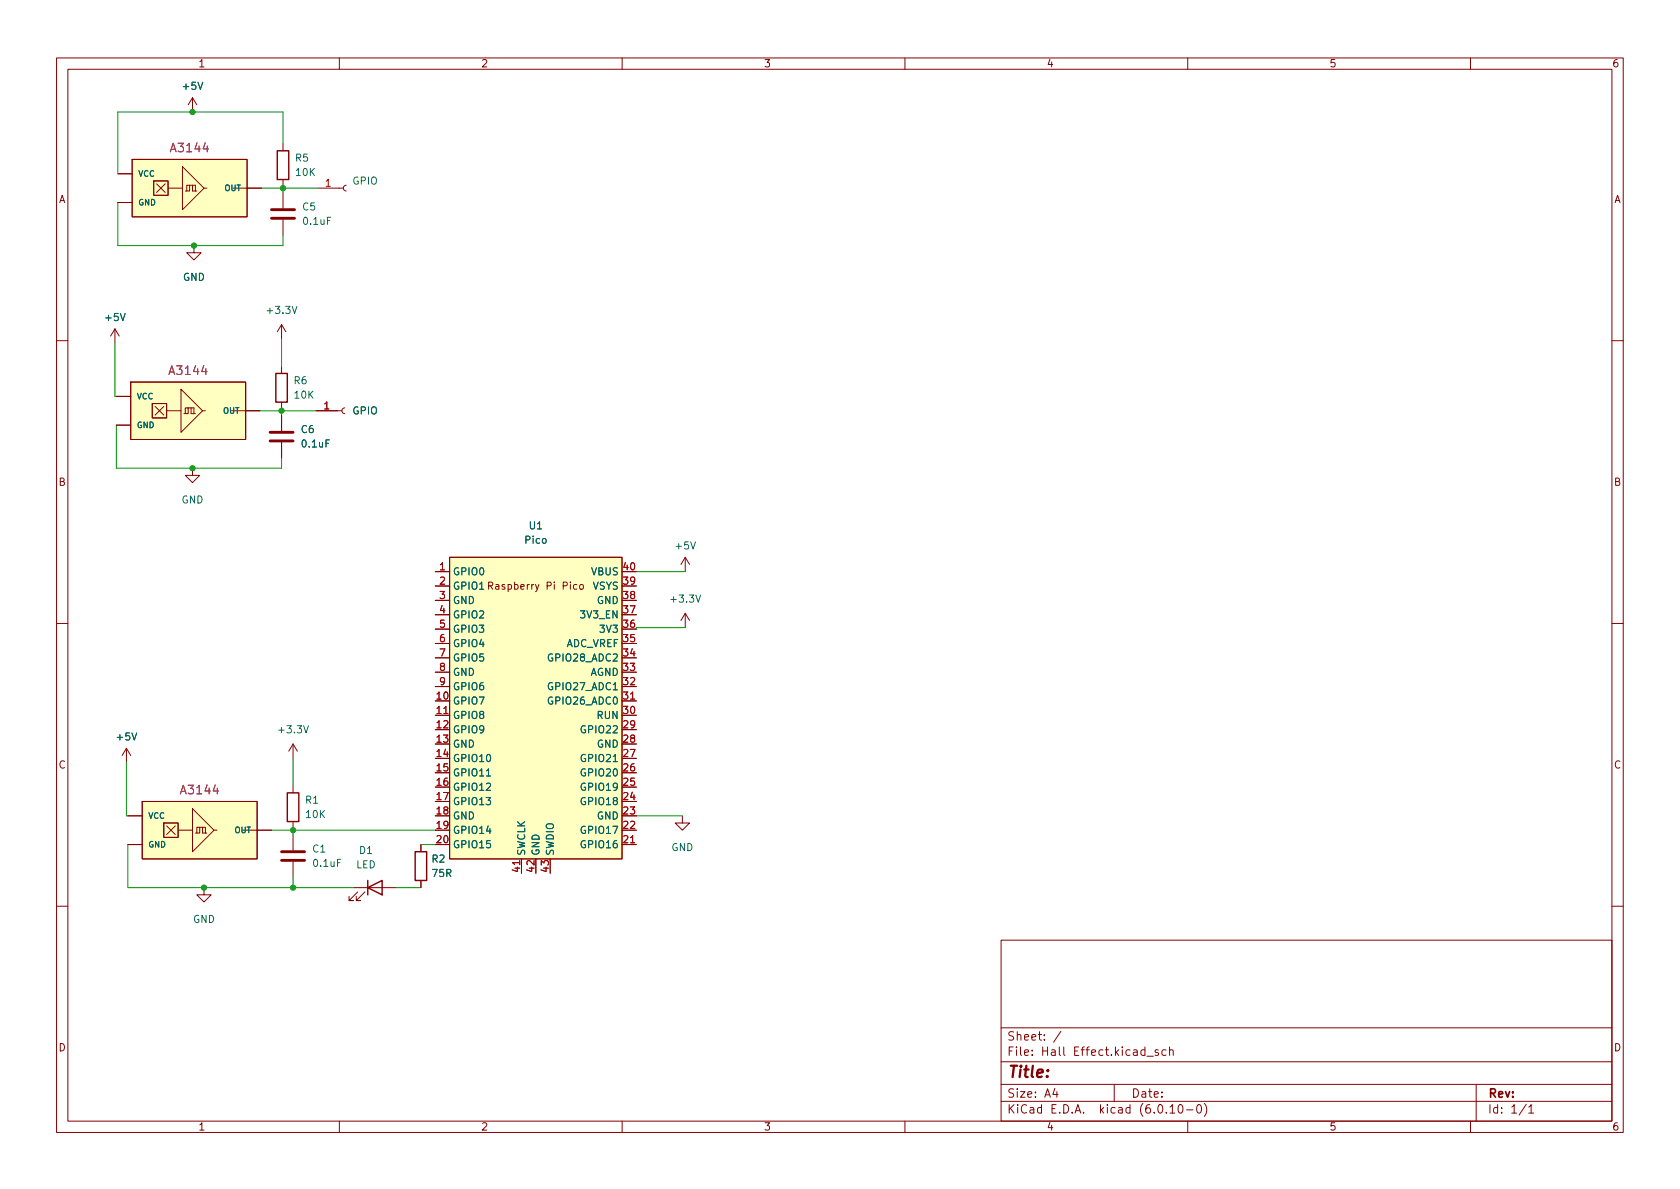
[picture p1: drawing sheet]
<svg xmlns="http://www.w3.org/2000/svg" width="297mm" height="210mm" viewBox="0 0 297 210" stroke-linecap="round" stroke-linejoin="round" font-family="sans-serif">
<g fill="none" stroke="#840000" stroke-width=".18">
<path d="M10 10.2h277v190.1h-277zM12 12.2h273v186.1h-273zM34 17.3l-.7 1.2M34 17.3v2.5M34 17.3l.8 1.2M60 10.2v2M110 10.2v2M160 10.2v2M210 10.2v2M260 10.2v2M20.8 35.8h2.6M20.8 30.7h2.6"/>
<path d="M23.4 28.2h20.3v10.1h-20.3zM27.2 32h2.5v2.5h-2.5zM27.7 32.5l1.5 1.5M29.2 32.5l-1.5 1.5M29.7 33.3h2.6M32.3 29.5l3.8 3.8-3.8 3.8zM32.8 33.8h.2M33 32.8h.5v1h-.5zM33.5 32.8h1v1M34 32.8v1h.8M36.1 33.3h.5M41.1 33.3h5.1"/>
<path d="M50 25.4v1.3M50 31.7v1.3M50 34v2.8M50 38.9v2.8M56.1 33.3h4.6M61.2 32.8l-.3 .1-.2 .4 .2 .3 .3 .2M20.3 58.2l-.7 1.2M20.3 58.2v2.5M20.3 58.2l.8 1.2M34.3 43.4v1.3h1.3l-1.3 1.3-1.3-1.3h1.3M49.8 57.4l-.8 1.3M49.8 57.4v2.5"/>
<path d="M49.8 57.4l.7 1.3M10 60.2h2M20.6 75.2h2.5M20.6 70.1h2.5M23.1 67.6h20.3v10.1h-20.3zM26.9 71.4h2.6v2.5h-2.6zM27.4 71.9l1.6 1.5M29 71.9l-1.6 1.5M29.5 72.6h2.5M32 68.8l3.8 3.8-3.8 3.8zM32.5 73.1h.3M32.8 72.1h.5v1h-.5z"/>
<path d="M33.3 72.1h1v1M33.8 72.1v1h.7M35.8 72.6h.5M40.9 72.6h5.1M49.8 64.8v1.2M49.8 71.1v1.3M49.8 73.4v2.8M49.8 78.2v2.8M55.9 72.6h4.6M61 72.1l-.4 .2-.1 .3 .1 .4 .4 .1M285 60.2h2M34 82.8v1.3h1.3l-1.3 1.2-1.2-1.2h1.2"/>
<path d="M79.5 98.5h30.5v53.4h-30.5zM121.2 98.5l-.8 1.3M121.2 98.5v2.6M121.2 98.5l.7 1.3M10 110.2h2M77 101.1h2.5M77 103.6h2.5M77 106.2h2.5M77 108.7h2.5M77 111.2h2.5M77 113.8h2.5M77 116.3h2.5"/>
<path d="M77 118.9h2.5M86.4 103.6l.6-.1 .1-.1v-.3l-.7-.2v1.3M86.7 103.6l.4 .6M102 103.4h-.4l-.2 .2 .1 .5h.5M102.6 103.4h.3l.2 .2v.4l-.2 .2-.3-.1-.1-.1zM121.2 108.5v2.5M121.2 108.5l-.8 1.2M121.2 108.5l.7 1.2M285 110.2h2M22.4 132.3l-.8 1.3M22.4 132.3v2.6M22.4 132.3l.7 1.3"/>
<path d="M51.8 131.6v2.5M51.8 138.9v1.3M51.8 131.6l-.7 1.2M51.8 131.6l.8 1.2M77 126.5h2.5M77 121.4h2.5M110 123.9h2.5M22.6 149.3h2.5M22.6 144.3h2.5M25.1 141.7h20.4v10.2h-20.4zM29 145.5h2.5v2.6h-2.5zM29.5 146l1.5 1.6"/>
<path d="M31 146l-1.5 1.6M31.5 146.8h2.5M34 143l3.8 3.8-3.8 3.8zM34.5 147.3h.3M34.8 146.3h.5v1h-.5zM35.3 146.3h1v1M35.8 146.3v1h.8M36.1 157v1.2h1.2l-1.2 1.3-1.3-1.3h1.3M37.8 146.8h.6M42.9 146.8h5.1M51.8 145.3v1.3M51.8 147.6v2.8"/>
<path d="M51.8 152.4v2.8M62.5 157h7.6M63.2 157.7l-1.5 1.6h.8h-.8v-.8M64.5 157.7l-1.5 1.6h.8h-.8v-.8M74.4 149.3v1.3M74.4 155.7v1.3M92.2 151.9v2.5M110 149.3h2.5M120.6 144.3v1.2h1.3l-1.3 1.3-1.2-1.3h1.2M10 160.2h2M177 166.3h108v32h-108zM285 160.2h2"/>
<path d="M60 198.3v2M110 198.3v2M160 198.3v2M177 194.8h108M177 191.8h108M177 187.8h108M177 181.8h108M186.5 192.5l-.4 1h1M186.9 193v1M187.6 182.4l-1.3 1.9M197 191.8v3M202.8 186.8h1.1"/>
<path d="M204.8 185.7l-.4-.1-.2 .2 .1 .3 .5 .1v.4h-.6M206.1 185.7l-.4-.1-.3 .3v.4l.2 .3h.5M206.8 185.8l.2-.2 .4 .1v.9M206.8 185.1v1.5M206.9 195.8l.4-.5v1.5M206.9 196.8h.8M208.5 195.4l.1-.1a.81 .81 0 0 1 .6 .7 .81 .81 0 0 1-.3 .8h-.1a.81 .81 0 0 1-.6-.6 .81 .81 0 0 1 .3-.8zM209.8 196.3h1.1M210 198.3v2M211.8 195.4l.1-.1a.81 .81 0 0 1 .6 .7 .81 .81 0 0 1-.3 .8h-.1a.81 .81 0 0 1-.6-.6 .81 .81 0 0 1 .3-.8zM212.9 195.1a1.72 1.72 0 0 1 0 2.3M260 198.3v2"/>
<path d="M261 191.8v6.5M269.9 195.3l-1.3 1.9M270.3 195.8l.4-.5v1.5M270.3 196.8h.9"/>
</g>
<g fill="#ffffc2" stroke="#ffffc2" stroke-width=".18">
<path d="M79.5 98.5h30.5v53.4h-30.5z"/>
<path d="M34 143l3.8 3.8-3.8 3.8z"/>
<path d="M34.8 146.3h.5v1h-.5z"/>
<path d="M25.1 141.7h20.4v10.2h-20.4z"/>
<path d="M29 145.5h2.5v2.6h-2.5z"/>
<path d="M32.3 29.5l3.8 3.8-3.8 3.8z"/>
<path d="M33 32.8h.5v1h-.5z"/>
<path d="M23.4 28.2h20.3v10.1h-20.3z"/>
<path d="M27.2 32h2.5v2.5h-2.5z"/>
<path d="M32 68.8l3.8 3.8-3.8 3.8z"/>
<path d="M32.8 72.1h.5v1h-.5z"/>
<path d="M23.1 67.6h20.3v10.1h-20.3z"/>
<path d="M26.9 71.4h2.6v2.5h-2.6z"/>
</g>
<path d="M86 137.2h.7" fill="none" stroke="#006464" stroke-width=".18"/>
<path d="M49 26.7h2.1v5h-2.1zM48.8 66h2v5.1h-2zM50.8 140.2h2v5.1h-2zM65 157l2.6-1.3v2.5zM65 155.7v2.5M73.4 150.6h2v5.1h-2z" fill="none" stroke="#840000" stroke-width=".25"/>
<path d="M48 38.6h4.1M48 37.1h4.1M47.8 78h4M47.8 76.4h4M49.8 152.1h4M49.8 150.6h4" fill="none" stroke="#840000" stroke-width=".51"/>
<g fill="none" stroke="#009600" stroke-width=".18">
<path d="M20.8 35.8v7.6h29.2v-1.7M46.2 33.3h9.9M50 25.4v-5.6h-29.2v10.7M50 33v1M49.8 59.9v4.9M20.3 60.7v9.4h.3M20.6 75.2v7.6h29.2v-1.8M46 72.6h9.9M49.8 72.4v1M112.5 101.1h8.7M112.5 111h8.7M22.4 134.9v9.4h.2"/>
<path d="M51.8 134.1v4.8M22.6 149.3v7.7h39.9M48 146.8h29M51.8 146.6v1M51.8 155.2v1.8M70.1 157h4.3M74.4 149.3h2.6M112.5 144.3h8.1"/>
</g>
<g fill="#009600" stroke="#009600" stroke-width=".18">
<circle cx="50" cy="33.3" r=".46"/>
<circle cx="49.8" cy="72.6" r=".46"/>
<circle cx="34" cy="19.8" r=".46"/>
<circle cx="34.3" cy="43.4" r=".46"/>
<circle cx="36.1" cy="157" r=".46"/>
<circle cx="51.8" cy="157" r=".46"/>
<circle cx="34" cy="82.8" r=".46"/>
<circle cx="51.8" cy="146.8" r=".46"/>
</g>
<text font-size="2.8" fill="#840000" x="178" y="190.6">Title:</text>
<g font-size="2.1" fill="#840084">
<text x="30.4" y="26.9">A3144</text>
<text x="30.1" y="66.3">A3144</text>
<text x="32.2" y="140.5">A3144</text>
</g>
<g font-size="2.1" fill="#840000">
<text x="178" y="184">Sheet: /</text>
<text x="178" y="186.7">File: Hall Effect.kicad_sch</text>
<text x="178" y="196.9">KiCad E.D.A. kicad (6.0.10-0)</text>
<text x="178" y="194.1">Size: A4</text>
<text x="200" y="194.1">Date:</text>
<text x="263" y="194.1">Rev:</text>
<text x="263" y="196.9">Id: 1/1</text>
</g>
<g font-size="1.8" fill="#840000">
<text x="35" y="11.9">1</text>
<text x="85" y="11.9">2</text>
<text x="135" y="11.9">3</text>
<text x="185" y="11.9">4</text>
<text x="235" y="11.9">5</text>
<text x="285" y="11.9">6</text>
<text x="10.3" y="35.9">A</text>
<text x="285.3" y="35.9">A</text>
<text x="10.3" y="85.9">B</text>
<text x="285.3" y="85.9">B</text>
<text x="87.2" y="104.3">Raspberry Pi Pico</text>
<text x="10.3" y="135.9">C</text>
<text x="285.3" y="135.9">C</text>
<text x="10.3" y="185.9">D</text>
<text x="285.3" y="185.9">D</text>
<text x="35" y="199.9">1</text>
<text x="85" y="199.9">2</text>
<text x="135" y="199.9">3</text>
<text x="185" y="199.9">4</text>
<text x="235" y="199.9">5</text>
<text x="285" y="199.9">6</text>
</g>
<g font-size="1.8" fill="#006464">
<text x="32.4" y="15.9">+5V</text>
<text x="52.3" y="28.6">R5</text>
<text x="52.4" y="31.1">10K</text>
<text x="62.3" y="32.6">GPIO</text>
<text x="53.5" y="37.2">C5</text>
<text x="53.7" y="39.7">0.1uF</text>
<text x="32.3" y="49.7">GND</text>
<text x="18.7" y="56.8">+5V</text>
<text x="47.4" y="55.5">+3.3V</text>
<text x="52" y="67.9">R6</text>
<text x="52.1" y="70.5">10K</text>
<text x="53.3" y="76.6">C6</text>
<text x="62.3" y="73.3">GPIO</text>
<text x="53.5" y="79.1">0.1uF</text>
<text x="32.1" y="89">GND</text>
<text x="93.6" y="93.6">U1</text>
<text x="80" y="101.7">GPIO0</text>
<text x="92.9" y="96.1">Pico</text>
<text x="104.6" y="101.7">VBUS</text>
<text x="119.6" y="97.1">+5V</text>
<text x="80" y="104.3">GPIO1</text>
<text x="80" y="106.8">GND</text>
<text x="104.8" y="104.3">VSYS</text>
<text x="105.5" y="106.8">GND</text>
<text x="118.8" y="106.5">+3.3V</text>
<text x="80" y="109.3">GPIO2</text>
<text x="80" y="111.9">GPIO3</text>
<text x="102.9" y="109.3">3V3_EN</text>
<text x="106.3" y="111.9">3V3</text>
<text x="80" y="114.4">GPIO4</text>
<text x="80" y="117">GPIO5</text>
<text x="80" y="119.5">GND</text>
<text x="97.3" y="117">GPIO28_ADC2</text>
<text x="99.9" y="114.4">ADC_VREF</text>
<text x="104.3" y="119.5">AGND</text>
<text x="80" y="124.6">GPIO7</text>
<text x="80" y="122">GPIO6</text>
<text x="97.3" y="124.6">GPIO26_ADC0</text>
<text x="97.3" y="122">GPIO27_ADC1</text>
<text x="20.8" y="130.9">+5V</text>
<text x="49.5" y="129.7">+3.3V</text>
<text x="80" y="127.1">GPIO8</text>
<text x="80" y="129.7">GPIO9</text>
<text x="103.1" y="129.7">GPIO22</text>
<text x="105.6" y="127.1">RUN</text>
<text x="80" y="132.2">GND</text>
<text x="80" y="134.7">GPIO10</text>
<text x="80" y="137.3">GPIO11</text>
<text x="103.1" y="137.3">GPIO20</text>
<text x="103.1" y="134.7">GPIO21</text>
<text x="105.5" y="132.2">GND</text>
<text x="54" y="142.1">R1</text>
<text x="80" y="139.8">GPIO12</text>
<text x="80" y="142.4">GPIO13</text>
<text x="103.1" y="142.4">GPIO18</text>
<text x="103.1" y="139.8">GPIO19</text>
<text x="54.2" y="144.6">10K</text>
<text x="80" y="144.9">GND</text>
<text x="80" y="147.4">GPIO14</text>
<text x="80" y="150">GPIO15</text>
<text x="103.1" y="150">GPIO16</text>
<text x="103.1" y="147.4">GPIO17</text>
<text x="105.5" y="144.9">GND</text>
<text x="55.3" y="150.7">C1</text>
<text x="55.5" y="153.3">0.1uF</text>
<text x="62.9" y="153.5">LED</text>
<text x="63.6" y="151">D1</text>
<text x="76.4" y="152.5">R2</text>
<text x="76.5" y="155.1">75R</text>
<text x="92.8" y="151.4" transform="rotate(-90 92.8 151.4)">SWCLK</text>
<text x="95.4" y="151.4" transform="rotate(-90 95.4 151.4)">GND</text>
<text x="97.9" y="151.4" transform="rotate(-90 97.9 151.4)">SWDIO</text>
<text x="118.7" y="150.5">GND</text>
<text x="34.1" y="163.2">GND</text>
</g>
<g font-size="1.8" fill="#a90000">
<text x="57.5" y="33">1</text>
<text x="57.3" y="72.4">1</text>
<text x="77.7" y="100.8">1</text>
<text x="110.3" y="100.8">40</text>
<text x="77.7" y="103.4">2</text>
<text x="77.7" y="105.9">3</text>
<text x="110.3" y="105.9">38</text>
<text x="110.3" y="103.4">39</text>
<text x="77.7" y="108.5">4</text>
<text x="77.7" y="111">5</text>
<text x="77.7" y="113.5">6</text>
<text x="110.3" y="113.5">35</text>
<text x="110.3" y="111">36</text>
<text x="110.3" y="108.5">37</text>
<text x="77.7" y="116.1">7</text>
<text x="77.7" y="118.6">8</text>
<text x="110.3" y="118.6">33</text>
<text x="110.3" y="116.1">34</text>
<text x="77.2" y="123.7">10</text>
<text x="77.7" y="121.2">9</text>
<text x="110.3" y="123.7">31</text>
<text x="110.3" y="121.2">32</text>
<text x="77.2" y="126.2">11</text>
<text x="77.2" y="128.8">12</text>
<text x="77.2" y="131.3">13</text>
<text x="110.3" y="131.3">28</text>
<text x="110.3" y="128.8">29</text>
<text x="110.3" y="126.2">30</text>
<text x="77.2" y="133.9">14</text>
<text x="77.2" y="136.4">15</text>
<text x="110.3" y="136.4">26</text>
<text x="110.3" y="133.9">27</text>
<text x="77.2" y="138.9">16</text>
<text x="77.2" y="141.5">17</text>
<text x="110.3" y="141.5">24</text>
<text x="110.3" y="138.9">25</text>
<text x="77.2" y="144">18</text>
<text x="77.2" y="146.6">19</text>
<text x="77.2" y="149.1">20</text>
<text x="110.3" y="149.1">21</text>
<text x="110.3" y="146.6">22</text>
<text x="110.3" y="144">23</text>
<text x="91.9" y="154.1" transform="rotate(-90 91.9 154.1)">41</text>
<text x="94.5" y="154.1" transform="rotate(-90 94.5 154.1)">42</text>
<text x="97" y="154.1" transform="rotate(-90 97 154.1)">43</text>
</g>
<g font-size="1.4" fill="#006464">
<text x="24.4" y="31.2">VCC</text>
<text x="39.7" y="33.8">OUT</text>
<text x="24.4" y="36.3">GND</text>
<text x="24.1" y="70.6">VCC</text>
<text x="24.1" y="75.7">GND</text>
<text x="39.4" y="73.1">OUT</text>
<text x="26.2" y="149.9">GND</text>
<text x="26.2" y="144.8">VCC</text>
<text x="41.5" y="147.3">OUT</text>
</g>
</svg>
